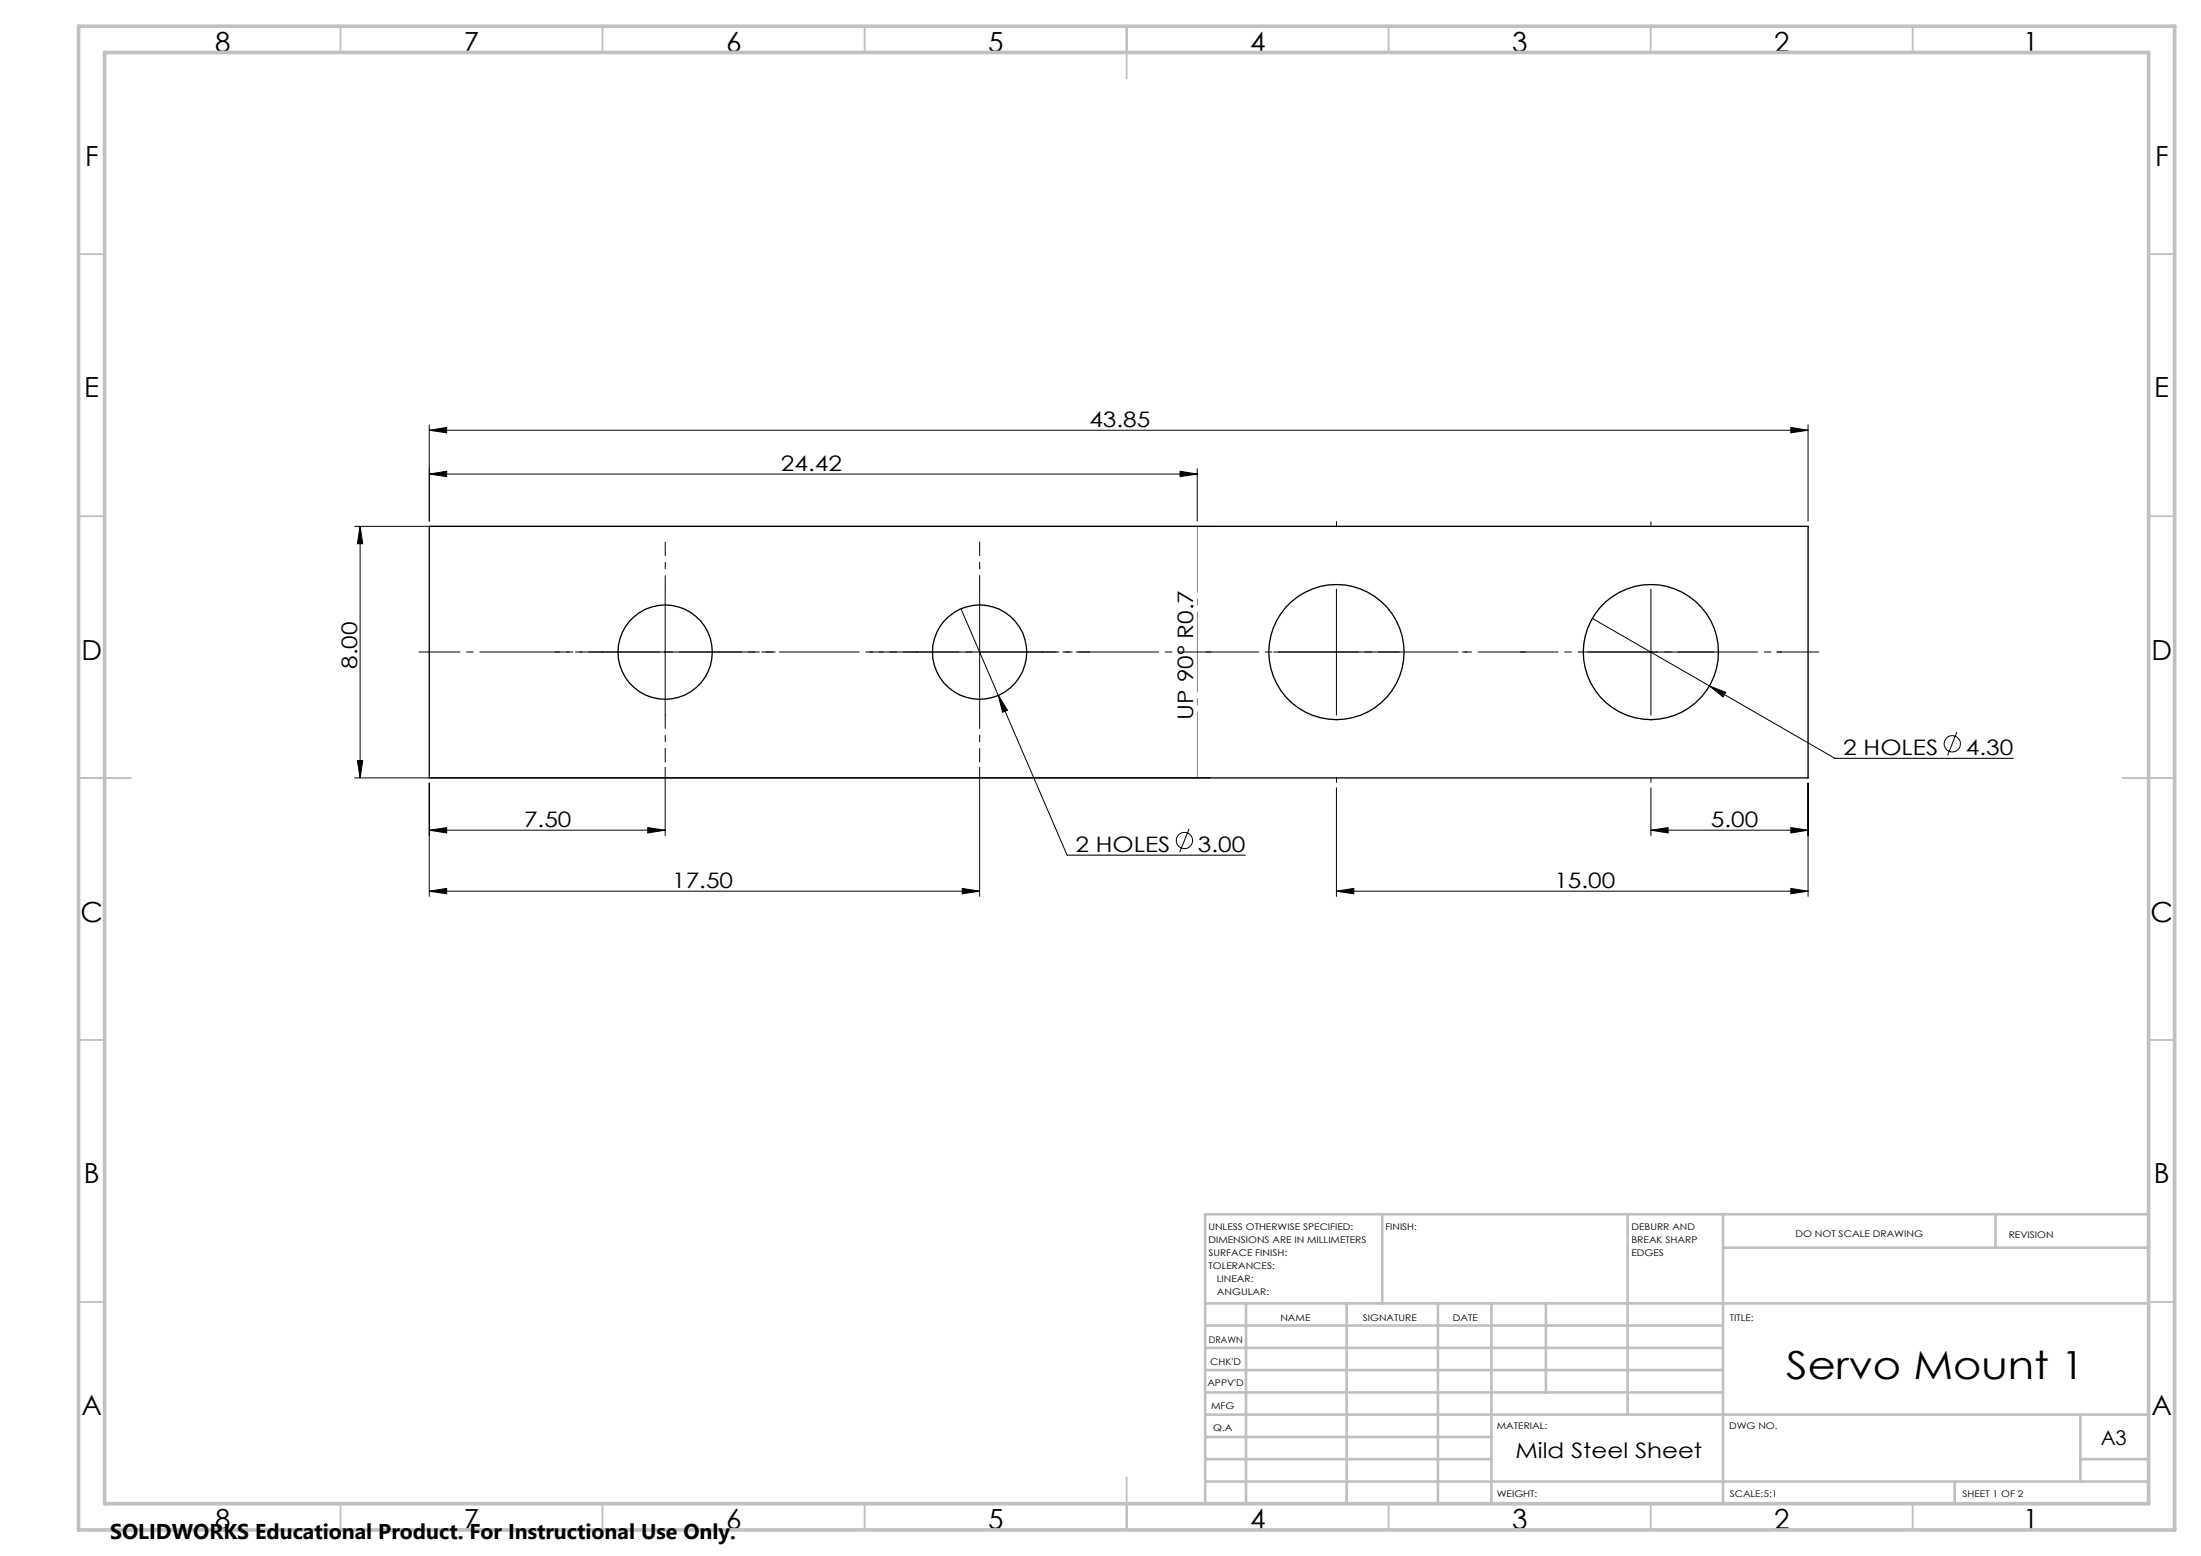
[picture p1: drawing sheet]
<svg xmlns="http://www.w3.org/2000/svg" width="420mm" height="297mm" viewBox="0 0 420 297" stroke-linecap="round" stroke-linejoin="round" font-family="sans-serif">
<g fill="none" stroke="#000" stroke-width=".19">
<path d="M81.9 90.5l3.3-.5v1zM81.9 90.5h146.6M81.9 82.1l3.3-.5v1zM81.9 81.1v18.4M81.9 82.1h263.1M225.2 90l3.3 .5-3.3 .5zM228.5 89.5v10M341.7 81.6l3.3 .5-3.3 .5zM345 81.1v18.4M67.7 100.5h163.2M68.7 100.5v48M68.7 100.5l.5 3.3h-1z"/>
<path d="M126.9 112.5v24M183.4 116.2l20.2 47h34M186.9 112.5v24M255 112.5v24M303.8 118l46.3 26.7h34.1M315 112.5v24M114.9 124.5h24M174.9 124.5h24M190.5 132.7l1.8 2.9-1 .4zM243 124.5h24M303 124.5h24M326.2 130.9l3.1 1.2-.5 .9z"/>
<path d="M373.4 139.7l-1.7 4.5M67.7 148.5h163.2M68.2 145.2h1l-.5 3.3zM81.9 158.5l3.3-.5v1zM81.9 149.5v21.6M81.9 158.5h45M123.6 158l3.3 .5-3.3 .5zM126.9 146.5v13M186.9 146.5v24.6M226.9 158.2l-1.8 4.5M255 150.4v20.7M315 158.5l3.3-.5v1z"/>
<path d="M315 150.4v9.1M315 158.5h30M341.7 158l3.3 .5-3.3 .5zM345 149.5v21.6M81.9 170.1l3.3-.5v1zM81.9 170.1h105M183.6 169.6l3.3 .5-3.3 .5zM255 170.1l3.3-.5v1zM255 170.1h90M341.7 169.6l3.3 .5-3.3 .5z"/>
<circle cx="372.5" cy="142" r="1.56"/>
<circle cx="226" cy="160.4" r="1.55"/>
</g>
<g fill="none" stroke="#c0c0c0" stroke-width=".35">
<path d="M65 5v5M115 5v5M165 5v5M215 5v10M265 5v5M315 5v5M365 5v5M15 48.5h5M410 48.5h5M15 98.5h5M410 98.5h5M15 148.5h10"/>
<path d="M405 148.5h10M15 198.5h5M410 198.5h5M15 248.5h5M410 248.5h5M65 287v5M115 287v5M165 287v5M215 282v10M265 287v5M315 287v5M365 287v5"/>
</g>
<g fill="none" stroke="#c0c0c0" stroke-width=".5">
<path d="M263.8 231.8v17M310.6 231.8v38.2M328.8 231.8v55.2M328.8 238.2h81.2M380.8 231.8v6.4M410 231.8h-180v55.2M230 248.8h180M230 257.3h98.8M230 253h98.8M237.8 248.8v38.2M257 248.8v38.2M274.4 248.8v38.2"/>
<path d="M284.6 248.8v38.2M295 248.8v17M230 265.8h98.8M230 261.5h98.8M230 278.5h54.6M230 274.3h54.6M230 270h180M397 278.5h13M397 270v12.8M230 282.8h180M373 282.8v4.2"/>
</g>
<path d="M15 5h400v287h-400zM20 10h390v277h-390z" fill="none" stroke="#c0c0c0" stroke-width=".7"/>
<path d="M228.5 100.5v48" fill="none" stroke="#808080" stroke-width=".19" stroke-dasharray="15.2 1.3 1.3 1.3" stroke-dashoffset="2.7"/>
<path d="M79.9 124.5h267.1" fill="none" stroke="#000" stroke-width=".19" stroke-dasharray="15.2 1.3 1.3 1.3" stroke-dashoffset="7.4"/>
<path d="M255 100.5v-.9M315 100.5v-.9M231 124.5h-.9M279 124.5h.9M291 124.5h-.9M339 124.5h.9M255 148.5v.9M315 148.5v.9" fill="none" stroke="#000" stroke-width=".19" stroke-dasharray="15.2 1.3 1.3 1.3"/>
<path d="M126.9 112.5v-9M186.9 112.5v-9M114.9 124.5h-9M126.9 136.5v9M138.9 124.5h9M174.9 124.5h-9M186.9 136.5v9M198.9 124.5h9" fill="none" stroke="#000" stroke-width=".19" stroke-dasharray="15.2 1.3 1.3 1.3" stroke-dashoffset="12.6"/>
<g fill="#000">
<path d="M81.9 82.1l3.3-.5v1zM341.7 81.6l3.3 .5-3.3 .5zM326.2 130.9l2.6 2.1 .5-.9zM190.5 132.7l.8 3.3 1-.4zM81.9 158.5l3.3-.5v1zM123.6 158l3.3 .5-3.3 .5zM81.9 170.1l3.3-.5v1zM183.6 169.6l3.3 .5-3.3 .5z"/>
<path d="M225.2 90l3.3 .5-3.3 .5zM81.9 90.5l3.3-.5v1zM341.7 158l3.3 .5-3.3 .5zM315 158.5l3.3-.5v1zM341.7 169.6l3.3 .5-3.3 .5zM255 170.1l3.3-.5v1z"/>
<path d="M68.7 100.5l.5 3.3h-1zM68.2 145.2h1l-.5 3.3z"/>
</g>
<g fill="none" stroke="#000" stroke-width=".25">
<path d="M81.9 100.5h263.1v48h-263.1z"/>
<circle cx="126.9" cy="124.5" r="9"/>
<circle cx="186.9" cy="124.5" r="9"/>
<circle cx="255" cy="124.5" r="12.9"/>
<circle cx="315" cy="124.5" r="12.9"/>
</g>
<text font-size="7.4" x="340.8" y="263.3">Servo Mount 1</text>
<g font-size="5.3">
<text x="41" y="9.9">8</text>
<text x="88.5" y="9.9">7</text>
<text x="138.5" y="9.9">6</text>
<text x="188.5" y="9.9">5</text>
<text x="238.5" y="9.9">4</text>
<text x="288.5" y="9.9">3</text>
<text x="338.5" y="9.9">2</text>
<text x="386" y="9.9">1</text>
<text x="16.2" y="31.7">F</text>
<text x="411.2" y="31.7">F</text>
<text x="16.1" y="75.9">E</text>
<text x="411.1" y="75.9">E</text>
<text x="15.5" y="125.9">D</text>
<text x="410.5" y="125.9">D</text>
<text x="15.4" y="175.9">C</text>
<text x="410.4" y="175.9">C</text>
<text x="16" y="225.9">B</text>
<text x="411" y="225.9">B</text>
<text x="15.5" y="270.2">A</text>
<text x="410.5" y="270.2">A</text>
<text x="41" y="291.9">8</text>
<text x="88.5" y="291.9">7</text>
<text x="138.5" y="291.9">6</text>
<text x="188.5" y="291.9">5</text>
<text x="238.5" y="291.9">4</text>
<text x="288.5" y="291.9">3</text>
<text x="338.5" y="291.9">2</text>
<text x="386" y="291.9">1</text>
</g>
<g font-size="4.1">
<text x="207.9" y="81.5">43.85</text>
<text x="149" y="89.9">24.42</text>
<text x="68.1" y="127.7" transform="rotate(-90 68.1 127.7)">8.00</text>
<text x="227.7" y="137.4" transform="rotate(-90 227.7 137.4)">UP 90° R0.7</text>
<text x="351.7" y="144.1">2 HOLES</text>
<text x="375.1" y="144.1">4.30</text>
<text x="100" y="157.9">7.50</text>
<text x="326.5" y="157.9">5.00</text>
<text x="205.2" y="162.6">2 HOLES</text>
<text x="228.6" y="162.6">3.00</text>
<text x="128.3" y="169.5">17.50</text>
<text x="296.6" y="169.5">15.00</text>
<text x="289.2" y="278.3">Mild Steel Sheet</text>
<text x="21" y="293.7">SOLIDWORKS Educational Product. For Instructional Use Only.</text>
</g>
<text font-size="3.9" x="400.9" y="275.8">A3</text>
<g font-size="1.7">
<text x="230.6" y="234.8">UNLESS OTHERWISE SPECIFIED:</text>
<text x="230.6" y="237.3">DIMENSIONS ARE IN MILLIMETERS</text>
<text x="230.6" y="239.8">SURFACE FINISH:</text>
<text x="264.4" y="234.8">FINISH:</text>
<text x="311.3" y="234.7">DEBURR AND</text>
<text x="311.3" y="237.2">BREAK SHARP</text>
<text x="311.3" y="239.7">EDGES</text>
<text x="342.6" y="236.2">DO NOT SCALE DRAWING</text>
<text x="383.3" y="236.4">REVISION</text>
<text x="230.6" y="242.3">TOLERANCES:</text>
<text x="232.2" y="244.8">LINEAR:</text>
<text x="232.2" y="247.3">ANGULAR:</text>
<text x="230.6" y="256.3">DRAWN</text>
<text x="244.3" y="252.2">NAME</text>
<text x="260" y="252.1">SIGNATURE</text>
<text x="277.2" y="252.1">DATE</text>
<text x="330.1" y="252.1">TITLE:</text>
<text x="230.9" y="260.5">CHK'D</text>
<text x="230.4" y="264.6">APPV'D</text>
<text x="231.1" y="269">MFG</text>
<text x="231.5" y="273.2">Q.A</text>
<text x="285.6" y="272.7">MATERIAL:</text>
<text x="330" y="272.7">DWG NO.</text>
<text x="285.6" y="285.7">WEIGHT:</text>
<text x="330.1" y="285.8">SCALE:5:1</text>
<text x="374.5" y="285.8">SHEET 1 OF 2</text>
</g>
</svg>
